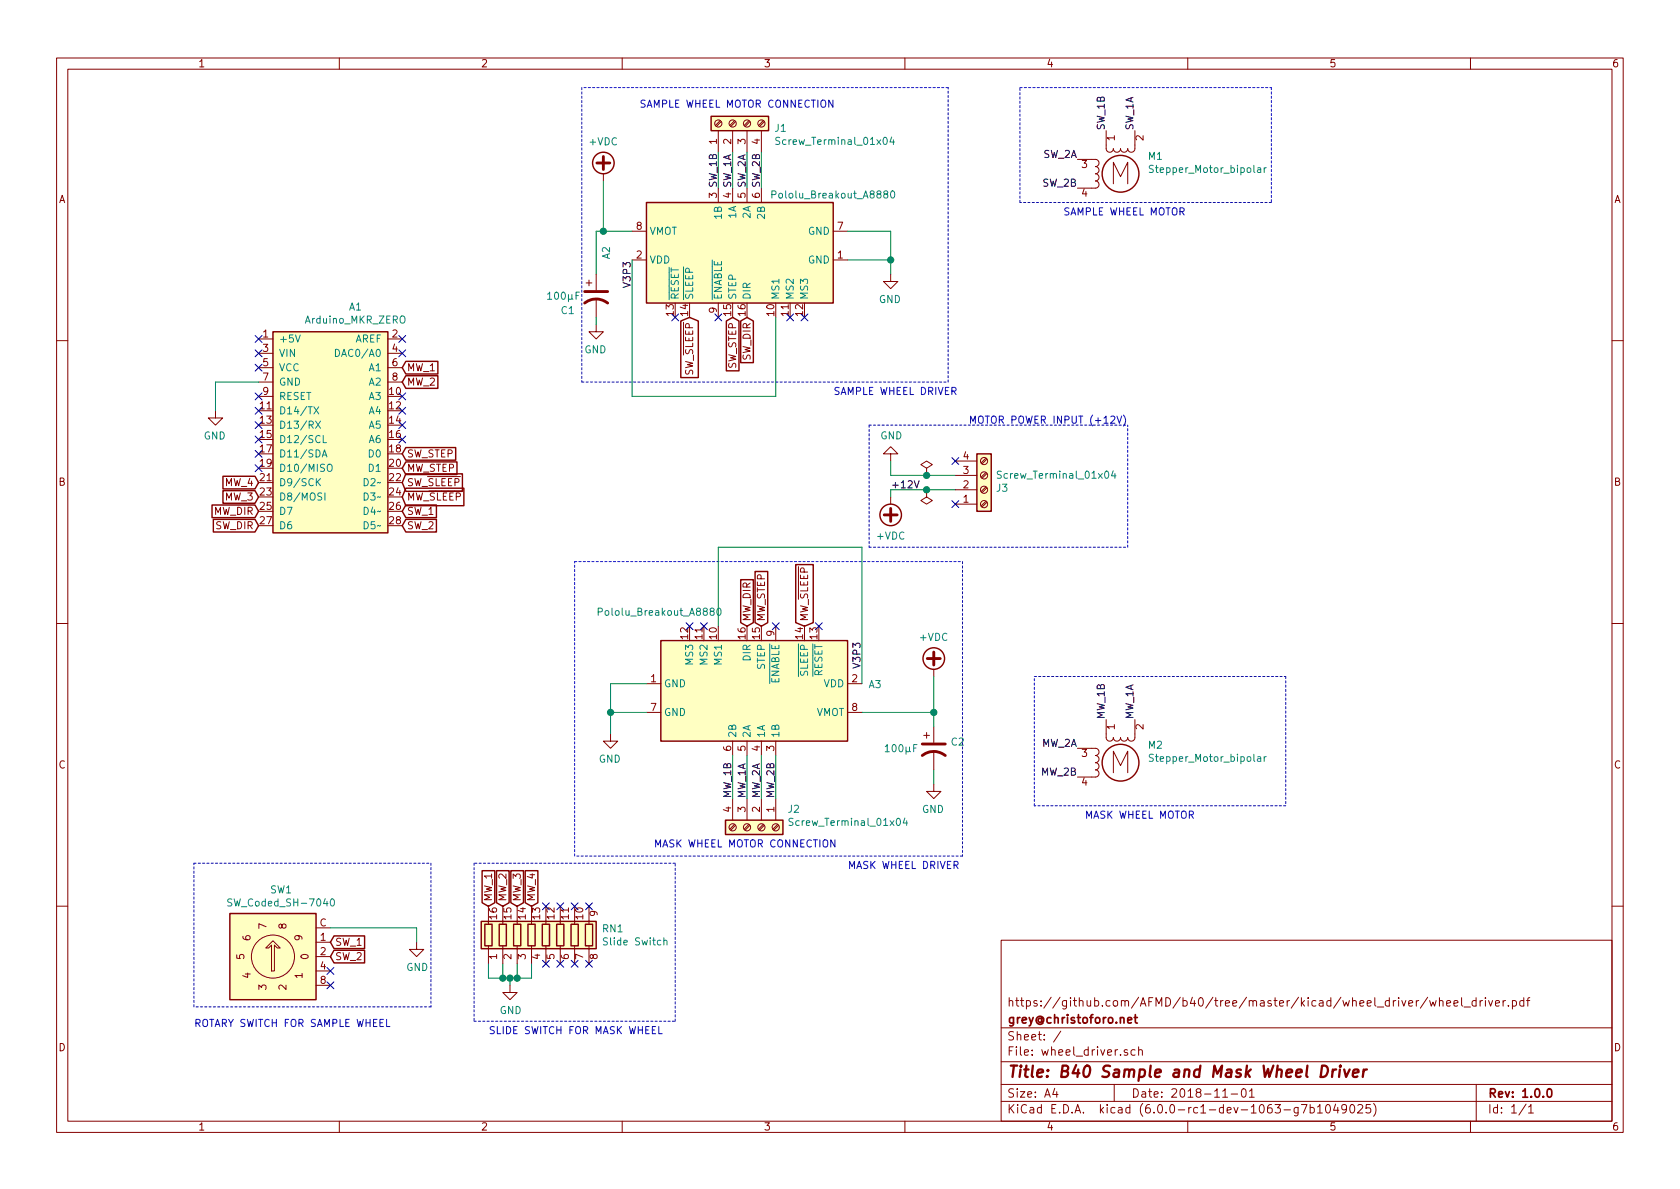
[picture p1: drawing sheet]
EESchema Schematic File Version 4
LIBS:wheel_driver-cache
EELAYER 29 0
EELAYER END
$Descr A4 11693 8268
encoding utf-8
Sheet 1 1
Title "B40 Sample and Mask Wheel Driver"
Date "2018-11-01"
Rev "1.0.0"
Comp "grey@christoforo.net"
Comment1 "https://github.com/AFMD/b40/tree/master/kicad/wheel_driver/wheel_driver.pdf"
Comment2 ""
Comment3 ""
Comment4 ""
$EndDescr
$Comp
L MCU_Module2:Arduino_MKR_ZERO A1
U 1 1
P 2300 3200
F 0 "A1" H 2475 4275 50  0000 C CNN
F 1 "Arduino_MKR_ZERO" H 2475 4184 50  0000 C CNN
F 2 "" H 2450 2150 50  0001 L CNN
F 3 "https://www.arduino.cc/en/Main/arduinoBoardUno" H 2100 4250 50  0001 C CNN
	1    2300 3200
	1    0    0    -1  
$EndComp
$Comp
L Driver_Motor:Pololu_Breakout_A4988 A2
U 1 1
P 5100 1800
F 0 "A2" H 5150 2681 50  0000 C CNN
F 1 "Pololu_Breakout_A8880" V 5550 1100 50  0000 C CNN
F 2 "Module:Pololu_Breakout-16_15.2x20.3mm" H 5375 1050 50  0001 L CNN
F 3 "https://www.pololu.com/product/2980/pictures" H 5200 1500 50  0001 C CNN
	1    5100 1800
	0    -1   -1   0   
$EndComp
$Comp
L Switch:SW_Coded_SH-7040 SW1
U 1 1
P 1900 6650
F 0 "SW1" H 1957 7117 50  0000 C CNN
F 1 "SW_Coded_SH-7040" H 1957 7026 50  0000 C CNN
F 2 "Button_Switch_SMD:Nidec_Copal_SH-7040B" H 1600 6200 50  0001 L CNN
F 3 "https://www.nidec-copal-electronics.com/e/catalog/switch/sh-7000.pdf" H 1900 6650 50  0001 C CNN
	1    1900 6650
	1    0    0    -1  
$EndComp
$Comp
L Device:R_Pack08 RN1
U 1 1
P 3800 6500
F 0 "RN1" H 4188 6546 50  0000 L CNN
F 1 "Slide Switch" H 4188 6455 50  0000 L CNN
F 2 "" V 4275 6500 50  0001 C CNN
F 3 "~" H 3800 6500 50  0001 C CNN
	1    3800 6500
	1    0    0    -1  
$EndComp
$Comp
L power:GND #PWR03
U 1 1
P 3550 6850
F 0 "#PWR03" H 3550 6600 50  0001 C CNN
F 1 "GND" H 3555 6677 50  0000 C CNN
F 2 "" H 3550 6850 50  0001 C CNN
F 3 "" H 3550 6850 50  0001 C CNN
	1    3550 6850
	1    0    0    -1  
$EndComp
Wire Wire Line
	3400 6700 3400 6800
Wire Wire Line
	3400 6800 3500 6800
Wire Wire Line
	3700 6700 3700 6800
Wire Wire Line
	3700 6800 3600 6800
Wire Wire Line
	3600 6700 3600 6800
Connection ~ 3600 6800
Wire Wire Line
	3500 6700 3500 6800
Connection ~ 3500 6800
NoConn ~ 3800 6700
NoConn ~ 3900 6700
NoConn ~ 4000 6700
NoConn ~ 4100 6700
NoConn ~ 4100 6300
NoConn ~ 4000 6300
NoConn ~ 3900 6300
NoConn ~ 3800 6300
Text Notes 3400 7200 0    50   ~ 0
SLIDE SWITCH FOR MASK WHEEL
Wire Notes Line
	3300 7100 4700 7100
Wire Notes Line
	4700 7100 4700 6000
Wire Notes Line
	4700 6000 3300 6000
Wire Notes Line
	3300 6000 3300 7100
Text GLabel 3400 6300 1    50   Input ~ 0
MW_1
Text GLabel 3500 6300 1    50   Input ~ 0
MW_2
Text GLabel 3600 6300 1    50   Input ~ 0
MW_3
Text GLabel 3700 6300 1    50   Input ~ 0
MW_4
Text GLabel 2800 2550 2    50   Input ~ 0
MW_1
Text GLabel 2800 2650 2    50   Input ~ 0
MW_2
Text GLabel 1800 3450 0    50   Input ~ 0
MW_3
Text GLabel 1800 3350 0    50   Input ~ 0
MW_4
Text Notes 1350 7150 0    50   ~ 0
ROTARY SWITCH FOR SAMPLE WHEEL
$Comp
L power:GND #PWR02
U 1 1
P 2900 6550
F 0 "#PWR02" H 2900 6300 50  0001 C CNN
F 1 "GND" H 2905 6377 50  0000 C CNN
F 2 "" H 2900 6550 50  0001 C CNN
F 3 "" H 2900 6550 50  0001 C CNN
	1    2900 6550
	1    0    0    -1  
$EndComp
Wire Wire Line
	2900 6450 2900 6550
Wire Wire Line
	2300 6450 2900 6450
Text GLabel 2300 6550 2    50   Input ~ 0
SW_1
Text GLabel 2300 6650 2    50   Input ~ 0
SW_2
NoConn ~ 2300 6750
NoConn ~ 2300 6850
Text GLabel 2800 3550 2    50   Input ~ 0
SW_1
Text GLabel 2800 3650 2    50   Input ~ 0
SW_2
$Comp
L Driver_Motor:Pololu_Breakout_A4988 A3
U 1 1
P 5300 4750
F 0 "A3" V 5304 5494 50  0000 L CNN
F 1 "Pololu_Breakout_A8880" V 4800 3600 50  0000 L CNN
F 2 "Module:Pololu_Breakout-16_15.2x20.3mm" H 5575 4000 50  0001 L CNN
F 3 "https://www.pololu.com/product/2980/pictures" H 5400 4450 50  0001 C CNN
	1    5300 4750
	0    1    1    0   
$EndComp
$Comp
L Connector:Screw_Terminal_01x04 J3
U 1 1
P 6850 3400
F 0 "J3" H 6930 3392 50  0000 L CNN
F 1 "Screw_Terminal_01x04" H 6930 3301 50  0000 L CNN
F 2 "" H 6850 3400 50  0001 C CNN
F 3 "~" H 6850 3400 50  0001 C CNN
	1    6850 3400
	1    0    0    1   
$EndComp
Text Notes 7850 2950 2    50   ~ 0
MOTOR POWER INPUT (+12V)
NoConn ~ 6650 3200
NoConn ~ 6650 3500
$Comp
L power:GND #PWR08
U 1 1
P 6200 3200
F 0 "#PWR08" H 6200 2950 50  0001 C CNN
F 1 "GND" H 6205 3027 50  0000 C CNN
F 2 "" H 6200 3200 50  0001 C CNN
F 3 "" H 6200 3200 50  0001 C CNN
	1    6200 3200
	1    0    0    1   
$EndComp
Wire Wire Line
	6650 3300 6450 3300
Wire Wire Line
	6200 3300 6200 3200
$Comp
L power:+VDC #PWR09
U 1 1
P 6200 3450
F 0 "#PWR09" H 6200 3350 50  0001 C CNN
F 1 "+VDC" H 6200 3725 50  0000 C CNN
F 2 "" H 6200 3450 50  0001 C CNN
F 3 "" H 6200 3450 50  0001 C CNN
	1    6200 3450
	1    0    0    1   
$EndComp
Wire Wire Line
	6650 3400 6450 3400
Wire Wire Line
	6200 3400 6200 3450
Text Label 6200 3400 0    50   ~ 0
+12V
Wire Notes Line
	3000 6000 3000 7000
Wire Notes Line
	3000 7000 1350 7000
Wire Notes Line
	1350 7000 1350 6000
Wire Notes Line
	1350 6000 3000 6000
$Comp
L Connector:Screw_Terminal_01x04 J2
U 1 1
P 5300 5750
F 0 "J2" V 5172 5930 50  0000 L CNN
F 1 "Screw_Terminal_01x04" V 5263 5930 50  0000 L CNN
F 2 "" H 5300 5750 50  0001 C CNN
F 3 "~" H 5300 5750 50  0001 C CNN
	1    5300 5750
	0    1    1    0   
$EndComp
$Comp
L Connector:Screw_Terminal_01x04 J1
U 1 1
P 5100 850
F 0 "J1" V 5064 562 50  0000 R CNN
F 1 "Screw_Terminal_01x04" V 4973 562 50  0000 R CNN
F 2 "" H 5100 850 50  0001 C CNN
F 3 "~" H 5100 850 50  0001 C CNN
	1    5100 850 
	0    -1   -1   0   
$EndComp
Wire Notes Line
	4050 600  4050 2650
Wire Notes Line
	4050 2650 6600 2650
Wire Notes Line
	6600 2650 6600 600 
Wire Notes Line
	6600 600  4050 600 
Wire Notes Line
	6700 5950 4000 5950
Wire Notes Line
	4000 5950 4000 3900
Wire Notes Line
	4000 3900 6700 3900
Wire Notes Line
	6700 3900 6700 5950
Text Notes 5900 6050 0    50   ~ 0
MASK WHEEL DRIVER
Text Notes 5800 2750 0    50   ~ 0
SAMPLE WHEEL DRIVER
Wire Notes Line
	6050 2950 6050 3800
Wire Notes Line
	6050 3800 7850 3800
Wire Notes Line
	7850 3800 7850 2950
Wire Notes Line
	6050 2950 7850 2950
$Comp
L Device:CP1 C1
U 1 1
P 4150 2050
F 0 "C1" H 3900 1950 50  0000 L CNN
F 1 "100μF" H 3800 2050 50  0000 L CNN
F 2 "" H 4150 2050 50  0001 C CNN
F 3 "~" H 4150 2050 50  0001 C CNN
	1    4150 2050
	1    0    0    -1  
$EndComp
Wire Wire Line
	4150 1600 4200 1600
Wire Wire Line
	4150 1900 4150 1600
$Comp
L power:GND #PWR04
U 1 1
P 4150 2250
F 0 "#PWR04" H 4150 2000 50  0001 C CNN
F 1 "GND" H 4155 2077 50  0000 C CNN
F 2 "" H 4150 2250 50  0001 C CNN
F 3 "" H 4150 2250 50  0001 C CNN
	1    4150 2250
	-1   0    0    -1  
$EndComp
Wire Wire Line
	4150 2200 4150 2250
$Comp
L Device:CP1 C2
U 1 1
P 6500 5200
F 0 "C2" H 6615 5246 50  0000 L CNN
F 1 "100μF" H 6150 5200 50  0000 L CNN
F 2 "" H 6500 5200 50  0001 C CNN
F 3 "~" H 6500 5200 50  0001 C CNN
	1    6500 5200
	1    0    0    -1  
$EndComp
Wire Wire Line
	6000 4950 6500 4950
$Comp
L power:GND #PWR011
U 1 1
P 6500 5450
F 0 "#PWR011" H 6500 5200 50  0001 C CNN
F 1 "GND" H 6505 5277 50  0000 C CNN
F 2 "" H 6500 5450 50  0001 C CNN
F 3 "" H 6500 5450 50  0001 C CNN
	1    6500 5450
	-1   0    0    -1  
$EndComp
Wire Wire Line
	6500 5350 6500 5450
Wire Wire Line
	6500 5050 6500 4950
Text GLabel 5300 4350 1    50   Input ~ 0
MW_STEP
Text GLabel 5200 4350 1    50   Input ~ 0
MW_DIR
Wire Wire Line
	5100 5250 5100 5550
Wire Wire Line
	5200 5550 5200 5250
Wire Wire Line
	5300 5250 5300 5550
Wire Wire Line
	5400 5550 5400 5250
Wire Wire Line
	5000 1050 5000 1300
Wire Wire Line
	5100 1300 5100 1050
Wire Wire Line
	5200 1050 5200 1300
Wire Wire Line
	5300 1300 5300 1050
$Comp
L power:GND #PWR07
U 1 1
P 6200 1900
F 0 "#PWR07" H 6200 1650 50  0001 C CNN
F 1 "GND" H 6205 1727 50  0000 C CNN
F 2 "" H 6200 1900 50  0001 C CNN
F 3 "" H 6200 1900 50  0001 C CNN
	1    6200 1900
	-1   0    0    -1  
$EndComp
$Comp
L power:+VDC #PWR05
U 1 1
P 4200 1250
F 0 "#PWR05" H 4200 1150 50  0001 C CNN
F 1 "+VDC" H 4200 1525 50  0000 C CNN
F 2 "" H 4200 1250 50  0001 C CNN
F 3 "" H 4200 1250 50  0001 C CNN
	1    4200 1250
	-1   0    0    -1  
$EndComp
Wire Wire Line
	4200 1250 4200 1600
$Comp
L power:+VDC #PWR010
U 1 1
P 6500 4700
F 0 "#PWR010" H 6500 4600 50  0001 C CNN
F 1 "+VDC" H 6500 4975 50  0000 C CNN
F 2 "" H 6500 4700 50  0001 C CNN
F 3 "" H 6500 4700 50  0001 C CNN
	1    6500 4700
	-1   0    0    -1  
$EndComp
Wire Wire Line
	6500 4700 6500 4950
Connection ~ 6500 4950
Text GLabel 5200 2200 3    50   Input ~ 0
SW_DIR
Text GLabel 5100 2200 3    50   Input ~ 0
SW_STEP
NoConn ~ 5000 2200
NoConn ~ 4700 2200
NoConn ~ 5500 2200
NoConn ~ 5600 2200
NoConn ~ 4800 4350
NoConn ~ 4900 4350
NoConn ~ 5400 4350
NoConn ~ 5700 4350
$Comp
L power:GND #PWR06
U 1 1
P 4250 5100
F 0 "#PWR06" H 4250 4850 50  0001 C CNN
F 1 "GND" H 4255 4927 50  0000 C CNN
F 2 "" H 4250 5100 50  0001 C CNN
F 3 "" H 4250 5100 50  0001 C CNN
	1    4250 5100
	-1   0    0    -1  
$EndComp
Wire Wire Line
	4500 4750 4250 4750
Wire Wire Line
	4250 4750 4250 4950
Wire Wire Line
	4500 4950 4250 4950
Connection ~ 4250 4950
Wire Wire Line
	4250 4950 4250 5100
Wire Wire Line
	5900 1600 6200 1600
Wire Wire Line
	6200 1600 6200 1800
Wire Wire Line
	5900 1800 6200 1800
Connection ~ 6200 1800
Wire Wire Line
	6200 1800 6200 1900
Text GLabel 2800 3150 2    50   Input ~ 0
SW_STEP
Text GLabel 2800 3250 2    50   Input ~ 0
MW_STEP
Text GLabel 2800 3350 2    50   Input ~ 0
SW_~SLEEP
Text GLabel 2800 3450 2    50   Input ~ 0
MW_~SLEEP
Text GLabel 4800 2200 3    50   Input ~ 0
SW_~SLEEP
Text GLabel 5600 4350 1    50   Input ~ 0
MW_~SLEEP
Text GLabel 1800 3650 0    50   Input ~ 0
SW_DIR
Text GLabel 1800 3550 0    50   Input ~ 0
MW_DIR
NoConn ~ 2800 3050
NoConn ~ 2800 2950
NoConn ~ 2800 2850
NoConn ~ 2800 2750
NoConn ~ 2800 2350
NoConn ~ 2800 2450
NoConn ~ 1800 3250
NoConn ~ 1800 3150
NoConn ~ 1800 3050
NoConn ~ 1800 2950
NoConn ~ 1800 2850
NoConn ~ 1800 2750
$Comp
L power:GND #PWR01
U 1 1
P 1500 2850
F 0 "#PWR01" H 1500 2600 50  0001 C CNN
F 1 "GND" H 1505 2677 50  0000 C CNN
F 2 "" H 1500 2850 50  0001 C CNN
F 3 "" H 1500 2850 50  0001 C CNN
	1    1500 2850
	-1   0    0    -1  
$EndComp
NoConn ~ 1800 2350
NoConn ~ 1800 2450
NoConn ~ 1800 2550
Text Notes 4450 750  0    50   ~ 0
SAMPLE WHEEL MOTOR CONNECTION
Text Notes 4550 5900 0    50   ~ 0
MASK WHEEL MOTOR CONNECTION
Wire Wire Line
	4400 1600 4200 1600
Connection ~ 4200 1600
Wire Wire Line
	1500 2850 1500 2650
Wire Wire Line
	1500 2650 1800 2650
Wire Wire Line
	3500 6800 3550 6800
Wire Wire Line
	3550 6850 3550 6800
Connection ~ 3550 6800
Wire Wire Line
	3550 6800 3600 6800
$Comp
L power:PWR_FLAG #FLG01
U 1 1
P 6450 3300
F 0 "#FLG01" H 6450 3375 50  0001 C CNN
F 1 "PWR_FLAG" H 6450 3473 50  0001 C CNN
F 2 "" H 6450 3300 50  0001 C CNN
F 3 "~" H 6450 3300 50  0001 C CNN
	1    6450 3300
	1    0    0    -1  
$EndComp
Connection ~ 6450 3300
Wire Wire Line
	6450 3300 6200 3300
$Comp
L power:PWR_FLAG #FLG02
U 1 1
P 6450 3400
F 0 "#FLG02" H 6450 3475 50  0001 C CNN
F 1 "PWR_FLAG" H 6450 3573 50  0001 C CNN
F 2 "" H 6450 3400 50  0001 C CNN
F 3 "~" H 6450 3400 50  0001 C CNN
	1    6450 3400
	-1   0    0    1   
$EndComp
Connection ~ 6450 3400
Wire Wire Line
	6450 3400 6200 3400
$Comp
L Motor:Stepper_Motor_bipolar M1
U 1 1
P 7800 1200
F 0 "M1" H 7988 1324 50  0000 L CNN
F 1 "Stepper_Motor_bipolar" H 7988 1233 50  0000 L CNN
F 2 "" H 7810 1190 50  0001 C CNN
F 3 "http://www.infineon.com/dgdl/Application-Note-TLE8110EE_driving_UniPolarStepperMotor_V1.1.pdf?fileId=db3a30431be39b97011be5d0aa0a00b0" H 7810 1190 50  0001 C CNN
	1    7800 1200
	1    0    0    -1  
$EndComp
$Comp
L Motor:Stepper_Motor_bipolar M2
U 1 1
P 7800 5300
F 0 "M2" H 7988 5424 50  0000 L CNN
F 1 "Stepper_Motor_bipolar" H 7988 5333 50  0000 L CNN
F 2 "" H 7810 5290 50  0001 C CNN
F 3 "http://www.infineon.com/dgdl/Application-Note-TLE8110EE_driving_UniPolarStepperMotor_V1.1.pdf?fileId=db3a30431be39b97011be5d0aa0a00b0" H 7810 5290 50  0001 C CNN
	1    7800 5300
	1    0    0    -1  
$EndComp
Text Notes 7550 5700 0    50   ~ 0
MASK WHEEL MOTOR
Text Notes 7400 1500 0    50   ~ 0
SAMPLE WHEEL MOTOR
Text Label 5300 1300 1    50   ~ 0
SW_2B
Text Label 5200 1300 1    50   ~ 0
SW_2A
Text Label 5100 1300 1    50   ~ 0
SW_1A
Text Label 5000 1300 1    50   ~ 0
SW_1B
Text Label 7500 1300 2    50   ~ 0
SW_2B
Text Label 7500 1100 2    50   ~ 0
SW_2A
Text Label 7700 900  1    50   ~ 0
SW_1B
Text Label 7900 900  1    50   ~ 0
SW_1A
Wire Notes Line
	7100 600  8850 600 
Wire Notes Line
	8850 600  8850 1400
Wire Notes Line
	8850 1400 7100 1400
Wire Notes Line
	7100 1400 7100 600 
Text Label 5100 5550 1    50   ~ 0
MW_1B
Text Label 5200 5550 1    50   ~ 0
MW_1A
Text Label 5300 5550 1    50   ~ 0
MW_2A
Text Label 5400 5550 1    50   ~ 0
MW_2B
Text Label 7700 5000 1    50   ~ 0
MW_1B
Text Label 7900 5000 1    50   ~ 0
MW_1A
Text Label 7500 5200 2    50   ~ 0
MW_2A
Text Label 7500 5400 2    50   ~ 0
MW_2B
Wire Notes Line
	7200 5600 7200 4700
Wire Notes Line
	7200 4700 8950 4700
Wire Notes Line
	8950 4700 8950 5600
Wire Notes Line
	8950 5600 7200 5600
Wire Wire Line
	6000 4750 6000 3800
Wire Wire Line
	6000 3800 5000 3800
Wire Wire Line
	5000 3800 5000 4350
Wire Wire Line
	5400 2200 5400 2750
Wire Wire Line
	5400 2750 4400 2750
Wire Wire Line
	4400 2750 4400 1800
Text Label 4400 2000 1    50   ~ 0
V3P3
Text Label 6000 4650 1    50   ~ 0
V3P3
$EndSCHEMATC
